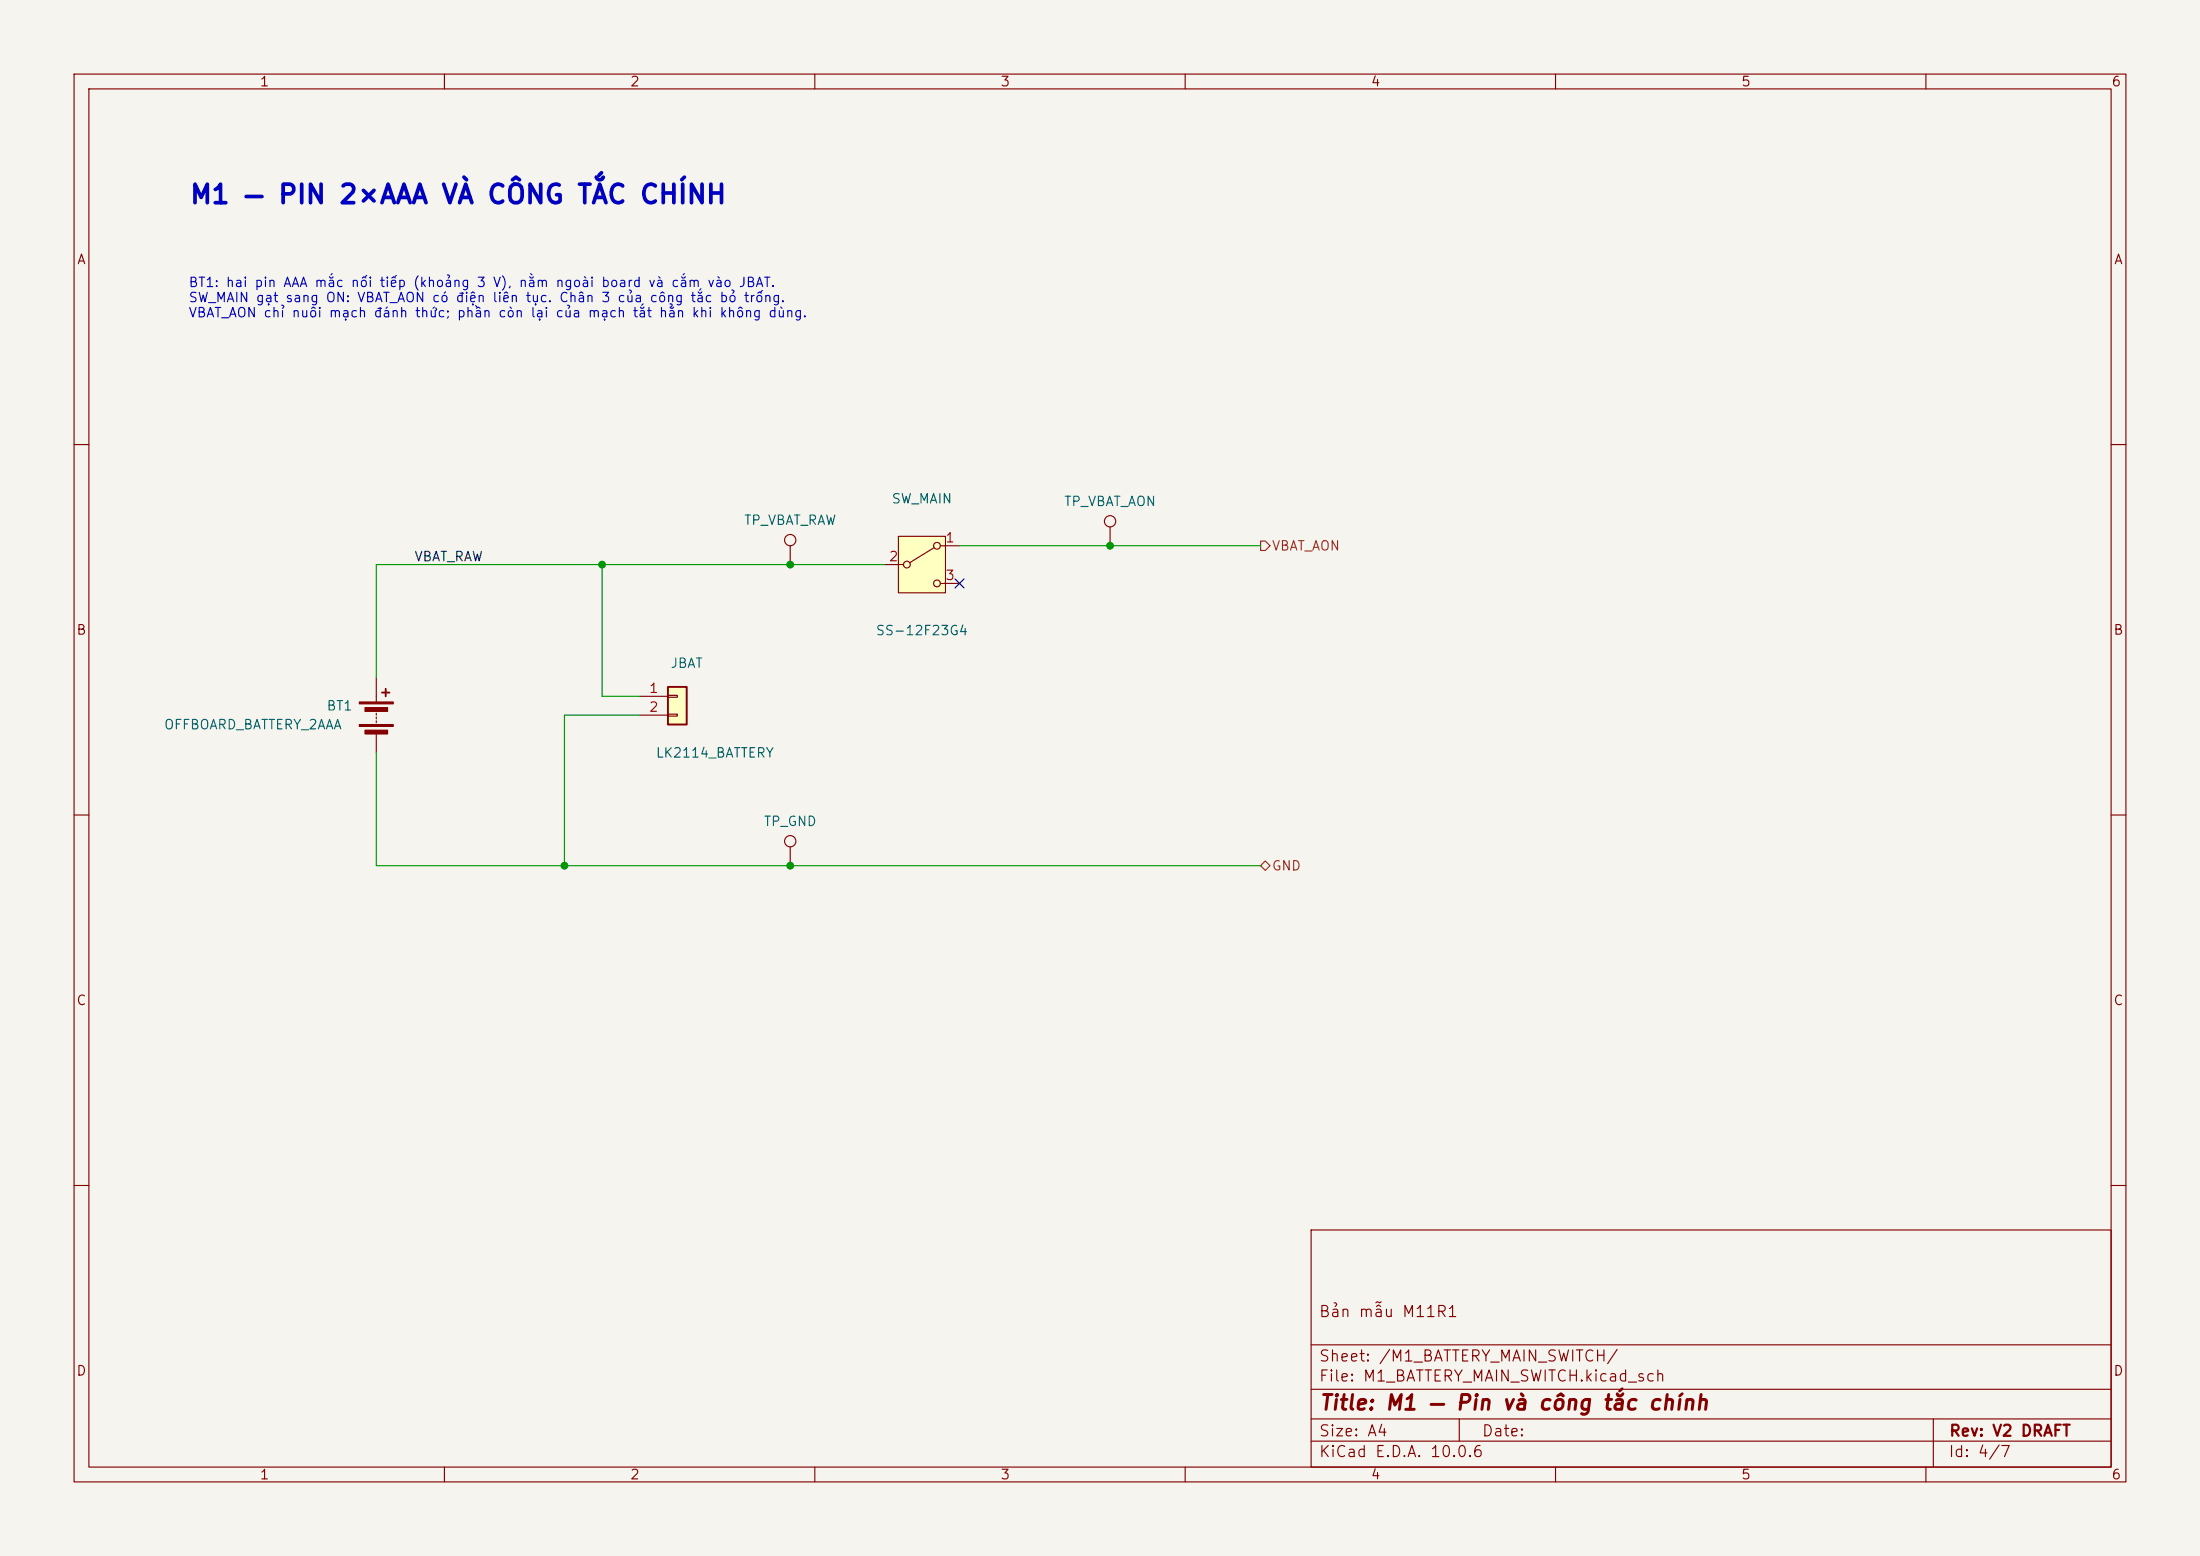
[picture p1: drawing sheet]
(kicad_sch
 (version 20260306)
 (generator "eeschema")
 (generator_version "10.0")
 (paper "A4")
 (title_block
  (title "M1 — Pin và công tắc chính")
  (rev "V2 DRAFT")
  (comment 1 "Bản mẫu M11R1")
  (comment 2 "")
  (comment 3 "")
  (comment 4 ""))
 (lib_symbols
  (symbol "Connector_Generic:Conn_01x02"
   (pin_names
    (offset 1.016) (hide yes)) (exclude_from_sim no) (in_bom yes) (on_board yes)
   (in_pos_files yes)
   (duplicate_pin_numbers_are_jumpers no)
   (property "Reference" "J" (at 0 2.54 0) (show_name no) (do_not_autoplace no) (effects (font (size 1.27 1.27))))
   (property "Value" "Conn_01x02" (at 0 -5.08 0) (show_name no) (do_not_autoplace no) (effects (font (size 1.27 1.27))))
   (property "Footprint" "" (at 0 0 0) (show_name no) (do_not_autoplace no) (hide yes) (effects (font (size 1.27 1.27))))
   (property "Datasheet" "" (at 0 0 0) (show_name no) (do_not_autoplace no) (hide yes) (effects (font (size 1.27 1.27))))
   (property "Description" "Generic connector, single row, 01x02, script generated (kicad-library-utils/schlib/autogen/connector/)" (at 0 0 0) (show_name no) (do_not_autoplace no) (hide yes) (effects (font (size 1.27 1.27))))
   (symbol "Conn_01x02_1_1"
    (rectangle (start -1.27 1.27) (end 1.27 -3.81) (stroke (width 0.254) (type default)) (fill (type background)))
    (rectangle (start -1.27 0.127) (end 0 -0.127) (stroke (width 0.1524) (type default)) (fill (type none)))
    (rectangle (start -1.27 -2.413) (end 0 -2.667) (stroke (width 0.1524) (type default)) (fill (type none)))
    (pin passive line (at -5.08 0 0) (length 3.81) (name "Pin_1" (effects (font (size 1.27 1.27)))) (number "1" (effects (font (size 1.27 1.27)))))
    (pin passive line (at -5.08 -2.54 0) (length 3.81) (name "Pin_2" (effects (font (size 1.27 1.27)))) (number "2" (effects (font (size 1.27 1.27))))))
   (embedded_fonts no))
  (symbol "Connector:TestPoint"
   (pin_numbers (hide yes))
   (pin_names
    (offset 0.762) (hide yes)) (exclude_from_sim no) (in_bom yes) (on_board yes)
   (in_pos_files yes)
   (duplicate_pin_numbers_are_jumpers no)
   (property "Reference" "TP" (at 0 6.858 0) (show_name no) (do_not_autoplace no) (effects (font (size 1.27 1.27))))
   (property "Value" "TestPoint" (at 0 5.08 0) (show_name no) (do_not_autoplace no) (effects (font (size 1.27 1.27))))
   (property "Footprint" "" (at 5.08 0 0) (show_name no) (do_not_autoplace no) (hide yes) (effects (font (size 1.27 1.27))))
   (property "Datasheet" "" (at 5.08 0 0) (show_name no) (do_not_autoplace no) (hide yes) (effects (font (size 1.27 1.27))))
   (property "Description" "test point" (at 0 0 0) (show_name no) (do_not_autoplace no) (hide yes) (effects (font (size 1.27 1.27))))
   (symbol "TestPoint_0_1"
    (circle (center 0 3.302) (radius 0.762) (stroke (width 0) (type default)) (fill (type none))))
   (symbol "TestPoint_1_1"
    (pin passive line (at 0 0 90) (length 2.54) (name "1" (effects (font (size 1.27 1.27)))) (number "1" (effects (font (size 1.27 1.27))))))
   (embedded_fonts no))
  (symbol "Device:Battery"
   (pin_numbers (hide yes))
   (pin_names
    (offset 0) (hide yes)) (exclude_from_sim no) (in_bom yes) (on_board yes)
   (in_pos_files yes)
   (duplicate_pin_numbers_are_jumpers no)
   (property "Reference" "BT" (at 2.54 2.54 0) (show_name no) (do_not_autoplace no) (effects (font (size 1.27 1.27)) (justify left)))
   (property "Value" "Battery" (at 2.54 0 0) (show_name no) (do_not_autoplace no) (effects (font (size 1.27 1.27)) (justify left)))
   (property "Footprint" "" (at 0 1.524 90) (show_name no) (do_not_autoplace no) (hide yes) (effects (font (size 1.27 1.27))))
   (property "Datasheet" "" (at 0 1.524 90) (show_name no) (do_not_autoplace no) (hide yes) (effects (font (size 1.27 1.27))))
   (property "Description" "Multiple-cell battery" (at 0 0 0) (show_name no) (do_not_autoplace no) (hide yes) (effects (font (size 1.27 1.27))))
   (property "Sim.Device" "V" (at 0 0 0) (show_name no) (do_not_autoplace no) (hide yes) (effects (font (size 1.27 1.27))))
   (property "Sim.Type" "DC" (at 0 0 0) (show_name no) (do_not_autoplace no) (hide yes) (effects (font (size 1.27 1.27))))
   (property "Sim.Pins" "1=+ 2=-" (at 0 0 0) (show_name no) (do_not_autoplace no) (hide yes) (effects (font (size 1.27 1.27))))
   (symbol "Battery_0_1"
    (rectangle (start -2.286 1.778) (end 2.286 1.524) (stroke (width 0) (type default)) (fill (type outline)))
    (rectangle (start -2.286 -1.27) (end 2.286 -1.524) (stroke (width 0) (type default)) (fill (type outline)))
    (rectangle (start -1.524 1.016) (end 1.524 0.508) (stroke (width 0) (type default)) (fill (type outline)))
    (rectangle (start -1.524 -2.032) (end 1.524 -2.54) (stroke (width 0) (type default)) (fill (type outline)))
    (polyline (pts (xy 0 1.778) (xy 0 2.54)) (stroke (width 0) (type default)) (fill (type none)))
    (polyline (pts (xy 0 0) (xy 0 0.254)) (stroke (width 0) (type default)) (fill (type none)))
    (polyline (pts (xy 0 -0.508) (xy 0 -0.254)) (stroke (width 0) (type default)) (fill (type none)))
    (polyline (pts (xy 0 -1.016) (xy 0 -0.762)) (stroke (width 0) (type default)) (fill (type none)))
    (polyline (pts (xy 0.762 3.048) (xy 1.778 3.048)) (stroke (width 0.254) (type default)) (fill (type none)))
    (polyline (pts (xy 1.27 3.556) (xy 1.27 2.54)) (stroke (width 0.254) (type default)) (fill (type none))))
   (symbol "Battery_1_1"
    (pin passive line (at 0 5.08 270) (length 2.54) (name "+" (effects (font (size 1.27 1.27)))) (number "1" (effects (font (size 1.27 1.27)))))
    (pin passive line (at 0 -5.08 90) (length 2.54) (name "-" (effects (font (size 1.27 1.27)))) (number "2" (effects (font (size 1.27 1.27))))))
   (embedded_fonts no))
  (symbol "Switch:SW_SPDT"
   (pin_names
    (offset 0) (hide yes)) (exclude_from_sim no) (in_bom yes) (on_board yes)
   (in_pos_files yes)
   (duplicate_pin_numbers_are_jumpers no)
   (property "Reference" "SW" (at 0 5.08 0) (show_name no) (do_not_autoplace no) (effects (font (size 1.27 1.27))))
   (property "Value" "SW_SPDT" (at 0 -5.08 0) (show_name no) (do_not_autoplace no) (effects (font (size 1.27 1.27))))
   (property "Footprint" "" (at 0 0 0) (show_name no) (do_not_autoplace no) (hide yes) (effects (font (size 1.27 1.27))))
   (property "Datasheet" "" (at 0 -7.62 0) (show_name no) (do_not_autoplace no) (hide yes) (effects (font (size 1.27 1.27))))
   (property "Description" "Switch, single pole double throw" (at 0 0 0) (show_name no) (do_not_autoplace no) (hide yes) (effects (font (size 1.27 1.27))))
   (symbol "SW_SPDT_0_1"
    (circle (center -2.032 0) (radius 0.4572) (stroke (width 0) (type default)) (fill (type none)))
    (polyline (pts (xy -1.651 0.254) (xy 1.651 2.286)) (stroke (width 0) (type default)) (fill (type none)))
    (circle (center 2.032 2.54) (radius 0.4572) (stroke (width 0) (type default)) (fill (type none)))
    (circle (center 2.032 -2.54) (radius 0.4572) (stroke (width 0) (type default)) (fill (type none))))
   (symbol "SW_SPDT_1_1"
    (rectangle (start -3.175 3.81) (end 3.175 -3.81) (stroke (width 0) (type default)) (fill (type background)))
    (pin passive line (at 5.08 2.54 180) (length 2.54) (name "A" (effects (font (size 1.27 1.27)))) (number "1" (effects (font (size 1.27 1.27)))))
    (pin passive line (at -5.08 0 0) (length 2.54) (name "B" (effects (font (size 1.27 1.27)))) (number "2" (effects (font (size 1.27 1.27)))))
    (pin passive line (at 5.08 -2.54 180) (length 2.54) (name "C" (effects (font (size 1.27 1.27)))) (number "3" (effects (font (size 1.27 1.27))))))
   (embedded_fonts no)))
 (junction
  (at 106.68 76.2)
  (diameter 0))
 (junction
  (at 81.28 76.2)
  (diameter 0))
 (junction
  (at 76.2 116.84)
  (diameter 0))
 (junction
  (at 106.68 116.84)
  (diameter 0))
 (junction
  (at 149.86 73.66)
  (diameter 0))
 (no_connect
  (at 129.54 78.74))
 (wire
  (pts (xy 50.8 91.44) (xy 50.8 76.2)))
 (wire
  (pts (xy 50.8 76.2) (xy 119.38 76.2)))
 (wire
  (pts (xy 86.36 93.98) (xy 81.28 93.98)))
 (wire
  (pts (xy 81.28 93.98) (xy 81.28 76.2)))
 (wire
  (pts (xy 86.36 96.52) (xy 76.2 96.52)))
 (wire
  (pts (xy 76.2 96.52) (xy 76.2 116.84)))
 (wire
  (pts (xy 50.8 101.6) (xy 50.8 116.84)))
 (wire
  (pts (xy 50.8 116.84) (xy 170.18 116.84)))
 (wire
  (pts (xy 129.54 73.66) (xy 170.18 73.66)))
 (label "VBAT_RAW"
  (at 55.88 76.2 0)
  (effects (font (size 1.27 1.27)) (justify left bottom)))
 (hierarchical_label "GND"
  (shape bidirectional)
  (at 170.18 116.84 0)
  (effects (font (size 1.27 1.27)) (justify left)))
 (hierarchical_label "VBAT_AON"
  (shape output)
  (at 170.18 73.66 0)
  (effects (font (size 1.27 1.27)) (justify left)))
 (text "M1 — PIN 2×AAA VÀ CÔNG TẮC CHÍNH" (at 25.4 27.94 0) (effects (font (size 2.5 2.5) (bold yes)) (justify left bottom)))
 (text "BT1: hai pin AAA mắc nối tiếp (khoảng 3 V), nằm ngoài board và cắm vào JBAT.\nSW_MAIN gạt sang ON: VBAT_AON có điện liên tục. Chân 3 của công tắc bỏ trống.\nVBAT_AON chỉ nuôi mạch đánh thức; phần còn lại của mạch tắt hẳn khi không dùng." (at 25.4 43.18 0) (effects (font (size 1.27 1.27)) (justify left bottom)))
 (symbol
  (lib_id "Connector:TestPoint")
  (at 149.86 73.66 0)
  (unit 1)
  (exclude_from_sim no)
  (in_bom no)
  (on_board yes)
  (dnp no)
  (property "Reference" "TP_VBAT_AON" (at 149.86 67.66 0) (show_name no) (do_not_autoplace no) (effects (font (size 1.27 1.27))))
  (property "Value" "VBAT_AON" (at 149.86 81.66 0) (hide yes) (show_name no) (do_not_autoplace no) (effects (font (size 1.27 1.27))))
  (property "Footprint" "TestPoint:TestPoint_Pad_D1.5mm" (at 149.86 73.66 0) (hide yes) (show_name no) (do_not_autoplace no) (effects (font (size 1.27 1.27))))
  (property "Datasheet" "" (at 149.86 73.66 0) (hide yes) (show_name no) (do_not_autoplace no) (effects (font (size 1.27 1.27))))
  (property "Description" "" (at 149.86 73.66 0) (show_name no) (do_not_autoplace no) (effects (font (size 1.27 1.27))))
  (property "Implementation" "Bare PCB copper probe pad, F.Cu/F.Mask only; no installed part; retain PCB and net; placement must keep probe accessible." (at 149.86 73.66 0) (effects (font (size 1.27 1.27)) (hide yes)))
  (body_style 1)
  (in_pos_files yes)
  (pin "1"))
 (symbol
  (lib_id "Connector:TestPoint")
  (at 106.68 76.2 0)
  (unit 1)
  (exclude_from_sim no)
  (in_bom no)
  (on_board yes)
  (dnp no)
  (property "Reference" "TP_VBAT_RAW" (at 106.68 70.2 0) (show_name no) (do_not_autoplace no) (effects (font (size 1.27 1.27))))
  (property "Value" "VBAT_RAW" (at 106.68 84.2 0) (hide yes) (show_name no) (do_not_autoplace no) (effects (font (size 1.27 1.27))))
  (property "Footprint" "TestPoint:TestPoint_Pad_D1.5mm" (at 106.68 76.2 0) (hide yes) (show_name no) (do_not_autoplace no) (effects (font (size 1.27 1.27))))
  (property "Datasheet" "" (at 106.68 76.2 0) (hide yes) (show_name no) (do_not_autoplace no) (effects (font (size 1.27 1.27))))
  (property "Description" "" (at 106.68 76.2 0) (show_name no) (do_not_autoplace no) (effects (font (size 1.27 1.27))))
  (property "Implementation" "Bare PCB copper probe pad, F.Cu/F.Mask only; no installed part; retain PCB and net; placement must keep probe accessible." (at 106.68 76.2 0) (effects (font (size 1.27 1.27)) (hide yes)))
  (body_style 1)
  (in_pos_files yes)
  (pin "1"))
 (symbol
  (lib_id "Device:Battery")
  (at 50.8 96.52 0)
  (unit 1)
  (exclude_from_sim no)
  (in_bom yes)
  (on_board no)
  (dnp no)
  (property "Reference" "BT1" (at 45.85 95.25 0) (show_name no) (do_not_autoplace no) (effects (font (size 1.27 1.27))))
  (property "Value" "OFFBOARD_BATTERY_2AAA" (at 34.15 97.79 0) (show_name no) (do_not_autoplace no) (effects (font (size 1.27 1.27))))
  (property "Footprint" "" (at 50.8 96.52 0) (hide yes) (show_name no) (do_not_autoplace no) (effects (font (size 1.27 1.27))))
  (property "Datasheet" "https://www.thegioiic.com/hop-pin-khay-pin-2xaaa-day-noi-dai-15cm" (at 50.8 96.52 0) (hide yes) (show_name no) (do_not_autoplace no) (effects (font (size 1.27 1.27))))
  (property "Description" "" (at 50.8 96.52 0) (show_name no) (do_not_autoplace no) (effects (font (size 1.27 1.27))))
  (property "Manufacturer" "OEM" (at 50.8 96.52 0) (effects (font (size 1.27 1.27)) (hide yes)))
  (property "MPN" "ThegioiIC_2AAA_15cm" (at 50.8 96.52 0) (effects (font (size 1.27 1.27)) (hide yes)))
  (property "PinAudit" "2AAA series; library pad1 positive,pad2 negative; pitch12.7mm,terminal0.78mm,hole1.02mm; two3.45mm mounting holes; body53x24.59x13mm. Maintain cell access above holder." (at 50.8 96.52 0) (effects (font (size 1.27 1.27)) (hide yes)))
  (property "Supplier" "ThegioiIC" (at 50.8 96.52 0) (effects (font (size 1 1)) (hide yes)))
  (property "Implementation" "Off-board enclosureassembly; NOT PCBmounted; twoAAAseries; enclosuremeasurementsafterprocurement" (at 50.8 96.52 0) (effects (font (size 1 1)) (hide yes)))
  (body_style 1)
  (in_pos_files yes)
  (pin "2")
  (pin "1"))
 (symbol
  (lib_id "Switch:SW_SPDT")
  (at 124.46 76.2 0)
  (unit 1)
  (exclude_from_sim no)
  (in_bom yes)
  (on_board yes)
  (dnp no)
  (property "Reference" "SW_MAIN" (at 124.46 67.31 0) (show_name no) (do_not_autoplace no) (effects (font (size 1.27 1.27))))
  (property "Value" "SS-12F23G4" (at 124.46 85.09 0) (show_name no) (do_not_autoplace no) (effects (font (size 1.27 1.27))))
  (property "Footprint" "quiz_remote_physical:SW_SS12F23G4_LK" (at 124.46 76.2 0) (hide yes) (show_name no) (do_not_autoplace no) (effects (font (size 1.27 1.27))))
  (property "Datasheet" "https://file.linhkienx.com/upload/large/1343.jpg" (at 124.46 76.2 0) (hide yes) (show_name no) (do_not_autoplace no) (effects (font (size 1.27 1.27))))
  (property "Description" "" (at 124.46 76.2 0) (show_name no) (do_not_autoplace no) (effects (font (size 1.27 1.27))))
  (property "Supplier" "LinhKienX" (at 124.46 76.2 0) (hide yes) (show_name no) (do_not_autoplace no) (effects (font (size 1.27 1.27))))
  (property "VendorRating" "2A50VDC VENDOR_SPECIFICATION_ONLY" (at 124.46 76.2 0) (hide yes) (show_name no) (do_not_autoplace no) (effects (font (size 1.27 1.27))))
  (property "FootprintStatus" "PCB_READY_SUPPLIER_DRAWING" (at 124.46 76.2 0) (hide yes) (show_name no) (do_not_autoplace no) (effects (font (size 1.27 1.27))))
  (property "PinMappingStatus" "2commonBAT+,1ONtoVBAT_AON,3NC/OFF;2mountingtabsNPTH" (at 124.46 76.2 0) (hide yes) (show_name no) (do_not_autoplace no) (effects (font (size 1.27 1.27))))
  (property "RatingEvidence" "MANUFACTURER_DATASHEET; Q contact initial resistance under10mOhm typical; no pulse rating invented." (at 124.46 76.2 0) (hide yes) (show_name no) (do_not_autoplace no) (effects (font (size 1.27 1.27))))
  (property "Manufacturer" "OEM" (at 124.46 76.2 0) (effects (font (size 1.27 1.27)) (hide yes)))
  (property "MPN" "SS-12F23G4" (at 124.46 76.2 0) (effects (font (size 1.27 1.27)) (hide yes)))
  (body_style 1)
  (in_pos_files yes)
  (pin "2")
  (pin "1")
  (pin "3"))
 (symbol
  (lib_id "Connector:TestPoint")
  (at 106.68 116.84 0)
  (unit 1)
  (exclude_from_sim no)
  (in_bom no)
  (on_board yes)
  (dnp no)
  (property "Reference" "TP_GND" (at 106.68 110.84 0) (show_name no) (do_not_autoplace no) (effects (font (size 1.27 1.27))))
  (property "Value" "GND" (at 106.68 134.84 0) (hide yes) (show_name no) (do_not_autoplace no) (effects (font (size 1.27 1.27))))
  (property "Footprint" "TestPoint:TestPoint_Pad_D1.5mm" (at 106.68 116.84 0) (hide yes) (show_name no) (do_not_autoplace no) (effects (font (size 1.27 1.27))))
  (property "Datasheet" "" (at 106.68 116.84 0) (hide yes) (show_name no) (do_not_autoplace no) (effects (font (size 1.27 1.27))))
  (property "Description" "" (at 106.68 116.84 0) (show_name no) (do_not_autoplace no) (effects (font (size 1.27 1.27))))
  (property "Implementation" "Bare PCB copper probe pad, F.Cu/F.Mask only; no installed part; retain PCB and net; placement must keep probe accessible." (at 106.68 116.84 0) (effects (font (size 1.27 1.27)) (hide yes)))
  (body_style 1)
  (in_pos_files yes)
  (pin "1"))
 (symbol
  (lib_id "Connector_Generic:Conn_01x02")
  (at 91.44 93.98 0)
  (unit 1)
  (exclude_from_sim no)
  (in_bom yes)
  (on_board yes)
  (dnp no)
  (property "Reference" "JBAT" (at 92.71 89.5 0) (effects (font (size 1.27 1.27))))
  (property "Value" "LK2114_BATTERY" (at 96.52 101.6 0) (effects (font (size 1.27 1.27))))
  (property "Footprint" "quiz_remote_physical:JBAT_LK2114_P2.50_Prototype" (at 91.44 93.98 0) (effects (font (size 1.27 1.27)) (hide yes)))
  (property "Datasheet" "https://file.linhkienx.com/upload/large/4576.jpg" (at 91.44 93.98 0) (effects (font (size 1.27 1.27)) (hide yes)))
  (property "Manufacturer" "OEM" (at 91.44 93.98 0) (effects (font (size 1 1)) (hide yes)))
  (property "MPN" "LK2114" (at 91.44 93.98 0) (effects (font (size 1 1)) (hide yes)))
  (property "Supplier" "LinhKienX" (at 91.44 93.98 0) (effects (font (size 1 1)) (hide yes)))
  (property "SupplierLink" "https://linhkienx.com/dau-xh2-54mm-2-chan-thang-xuyen-lo" (at 91.44 93.98 0) (effects (font (size 1 1)) (hide yes)))
  (property "PinContract" "1=BAT+,2=GND; physicaltopview+silkscreen; crimp bycavitycontinuitynotwirecolor" (at 91.44 93.98 0) (effects (font (size 1 1)) (hide yes)))
  (property "FootprintStatus" "PROTOTYPE_ACCEPTED_WITH_POST_PROCUREMENT_FIT_CHECK" (at 91.44 93.98 0) (effects (font (size 1 1)) (hide yes))))
 (sheet_instances
  (path ""
   (page "1"))))
